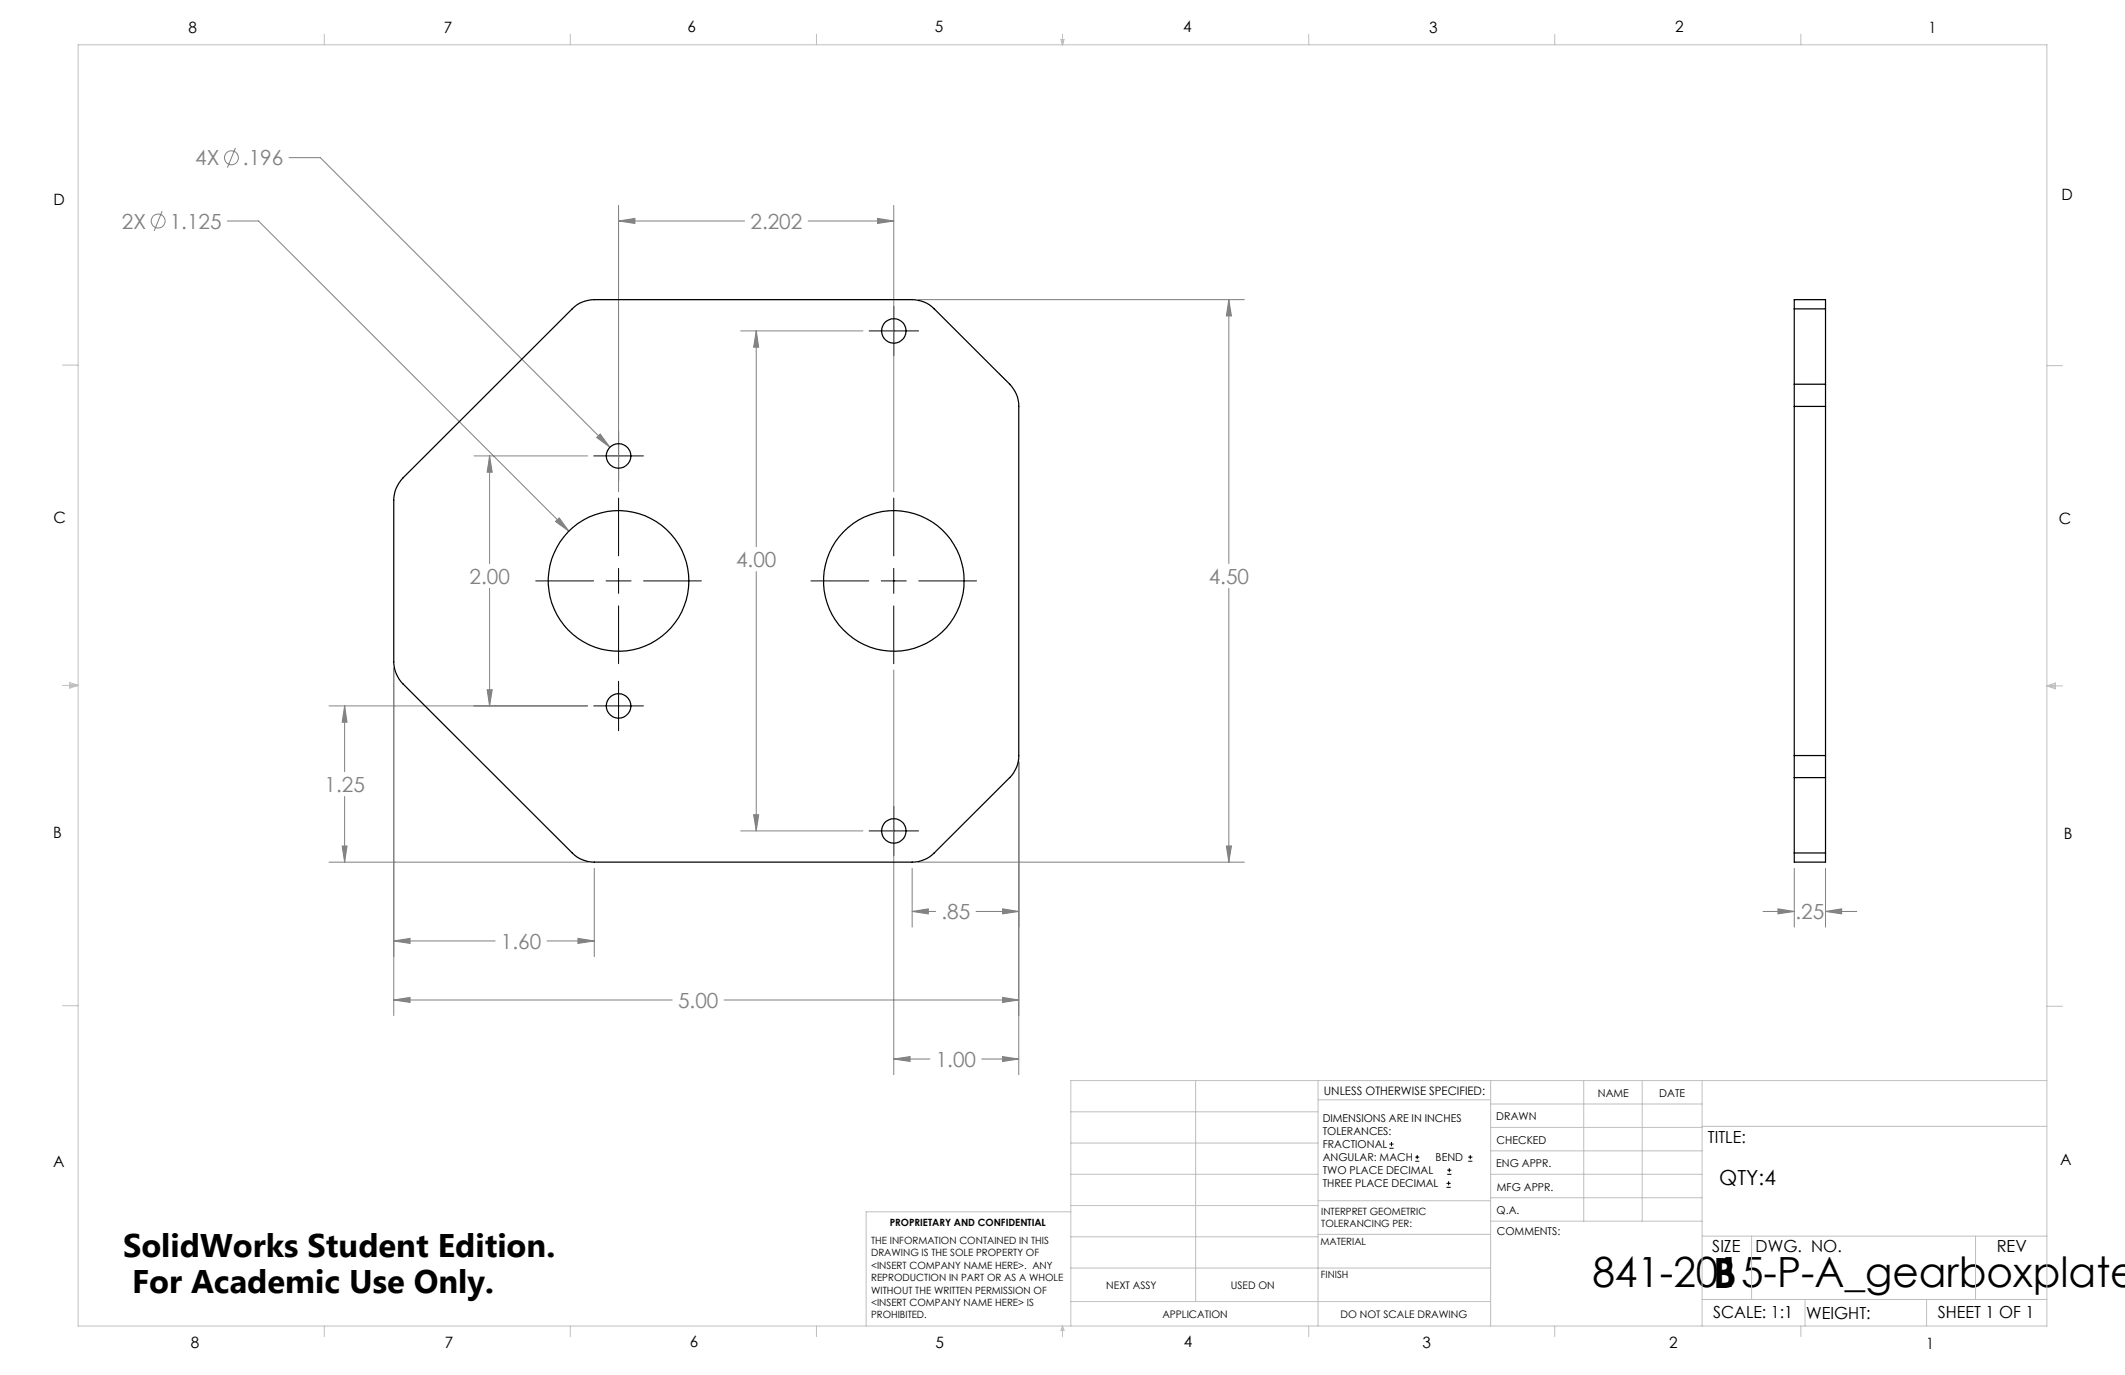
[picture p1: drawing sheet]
<svg xmlns="http://www.w3.org/2000/svg" width="432mm" height="279mm" viewBox="0 0 432 279" stroke-linecap="round" stroke-linejoin="round" font-family="sans-serif">
<g fill="none" stroke="#808080" stroke-width=".2">
<path d="M47.8 30.1l-1.6 4M58.7 32h6.4l58.8 58.9M32.9 42.9l-1.6 4M46.2 44.9h6.3l63.1 63M125.7 44.9l3.3-.5v1zM125.7 41.7v58.2M125.7 44.9h25.6M164.2 44.9h17.4M178.3 44.4l3.3 .5-3.3 .5zM181.6 41.7v58.2M150.5 67.2h24.8M153.7 67.2l.5 3.4h-1.1z"/>
<path d="M153.7 67.2v43.9M186.6 60.9h66.3M249.7 60.9l.5 3.3h-1zM249.7 60.9v53.6M96.3 92.6h23.1M99.5 92.6l.5 3.4h-1zM99.5 92.6v21.9M121.2 88.9l.8-.7 1.9 2.7zM99.5 119.6v23.8M113.6 105.2l2 2.7-2.7-1.9zM153.7 116.1v52.7M249.7 119.6v55.6"/>
<path d="M80 135.7v70.7M181.6 136.1v82.3M66.9 143.4h52.5M70 143.4l.5 3.4h-1zM70 143.4v13.4M99 140.2h1l-.5 3.2zM207 154.8v63.6M66.9 175.2h52.6M69.5 171.9h1l-.5 3.3zM70 161.9v13.3M120.8 176.5v17.9M150.5 168.8h24.8"/>
<path d="M153.1 165.6h1.1l-.5 3.2zM185.3 176.5v11.9M186.6 175.2h66.3M249.2 171.9h1l-.5 3.3zM364.6 176.5v11.9M370.9 176.5v11.9M80 191.2l3.3-.5v1zM80 191.2h20.6M111.2 191.2h9.6M117.4 190.7l3.4 .5-3.4 .5zM185.3 185.2l3.3-.5v1zM185.3 185.2h4.8"/>
<path d="M198.3 185.2h8.7M203.7 184.7l3.3 .5-3.3 .5zM358.2 185.2h6.4M361.3 184.7l3.3 .5-3.3 .5zM370.9 185.2l3.3-.5v1zM370.9 185.2h6.4M80 203.2l3.3-.5v1zM80 203.2h56.6M147.1 203.2h59.9M181.6 215.2l3.3-.5v1zM181.6 215.2h7.3M199.5 215.2h7.5"/>
<path d="M203.7 214.7l3.3 .5-3.3 .5zM203.7 202.7l3.3 .5-3.3 .5z"/>
<circle cx="47" cy="32.1" r="1.42"/>
<circle cx="32.1" cy="44.9" r="1.41"/>
</g>
<g fill="none" stroke="#000" stroke-width=".2">
<path d="M176.6 67.2h10.1M181.6 62.2v10.1M120.6 92.6h10.1M125.7 87.6v10.1M108.9 118h11.7M123.2 118h5M125.7 101.2v11.8M125.7 115.5v5.1M130.8 118h11.7M164.8 118h11.7M179.1 118h5M181.6 101.2v11.8"/>
<path d="M181.6 115.5v5.1M186.7 118h11.7M125.7 123.1v11.8M125.7 138.4v10.1M181.6 123.1v11.8M120.6 143.4h10.1M176.6 168.8h10.1M181.6 163.8v10.1M282.3 233.3h.9M282.3 232.5h.9M282.8 232.1v.8M287.6 236h.8"/>
<path d="M287.6 235.1h.8M288 234.7v.8M294.1 238.6h.8M294.1 237.8h.8M294.5 237.4v.8M298.3 236h.9M298.3 235.1h.9M298.8 234.7v.8M293.9 241.3h.9M293.9 240.5h.9M294.4 240v.8"/>
</g>
<g fill="none" stroke="#c0c0c0" stroke-width=".2">
<path d="M15.9 9.1h400v260.4h-400zM65.9 6.9v2.2M115.9 6.9v2.2M165.9 6.9v2.2M215.6 8h.6l-.3 1.1zM215.7 8l.2 1.1M215.9 6.9v2.2M216 8l-.1 1.1M265.9 6.9v2.2M315.9 6.9v2.2M365.9 6.9v2.2M12.7 74.2h3.2"/>
<path d="M415.9 74.3h3.2M12.7 139.3h3.2M14.2 139.1l1.7 .2M14.2 138.7l1.7 .6-1.7 .5zM15.9 139.3l-1.7 .3M415.9 139.4h3.2M415.9 139.4l1.8-.6v1.2zM415.9 139.4l1.8 .3M417.7 139.2l-1.8 .2M12.7 204.4h3.2M243 219.6v44.9M267.8 219.6v49.9"/>
<path d="M302.9 219.6v49.9M321.8 219.6v28.5M333.7 219.6v28.5M345.9 219.6v49.9M415.9 204.5h3.2M415.9 219.6h-198.3v49.9M217.6 238.6h50.2M217.6 232.3h50.2M217.6 225.9h50.2M267.8 223.5h35.1M302.9 233.9h43M302.9 229.1h43"/>
<path d="M302.9 224.3h43M302.9 238.6h43M345.9 228.9h70M217.6 257.7h85.3M217.6 251.3h50.2M217.6 245h50.2M217.6 246.2h-41.6v23.3M267.8 250.8h35.1M267.8 244h35.1M302.9 248.1h43M302.9 243.4h43M345.9 251.2h70"/>
<path d="M355.9 251.2v12.9M401.4 251.2v12.9M65.9 269.5v2.1M115.9 269.5v2.1M165.9 269.5v2.1M215.9 269.5v2.1M215.9 269.5l.3 .8h-.6zM217.6 264.5h85.3M265.9 269.5v2.1M315.9 269.5v2.1M345.9 264.1h70M365.9 269.5v2.1"/>
<path d="M366.8 264.1v5.4M391.5 264.1v5.4"/>
</g>
<path d="M125.7 44.9l3.3-.5v1zM178.3 44.4l3.3 .5-3.3 .5zM181.6 215.2l3.3-.5v1zM203.7 214.7l3.3 .5-3.3 .5zM99.5 92.6l.5 3.4h-1zM99 140.2h1l-.5 3.2zM153.1 165.6h1.1l-.5 3.2zM153.7 67.2l.5 3.4h-1.1zM70 143.4l.5 3.4h-1zM69.5 171.9h1l-.5 3.3zM113.6 105.2l-.7 .8 2.7 1.9zM122 88.2l-.8 .7 2.7 2zM80 203.2l3.3-.5v1zM203.7 202.7l3.3 .5-3.3 .5zM249.2 171.9h1l-.5 3.3zM249.7 60.9l.5 3.3h-1zM80 191.2l3.3-.5v1zM117.4 190.7l3.4 .5-3.4 .5zM185.3 185.2l3.3-.5v1zM203.7 184.7l3.3 .5-3.3 .5zM361.3 184.7l3.3 .5-3.3 .5zM370.9 185.2l3.3-.5v1z" fill="#808080"/>
<g fill="none" stroke="#000" stroke-width=".25">
<path d="M364.6 78.1v4.5M364.6 62.8v-1.9h6.3v1.9M364.6 62.8v15.3M364.6 78.1h6.3M364.6 62.8h6.3M370.9 78.1v4.5M370.9 62.8v15.3M81.9 97.1l34.4-34.3a6.4 6.4 0 0 1 4.5-1.9h64.5a6.4 6.4 0 0 1 4.5 1.9l15.4 15.3a6.3 6.3 0 0 1 1.8 4.5v70.9a6.3 6.3 0 0 1-1.8 4.5l-15.4 15.3a6.4 6.4 0 0 1-4.5 1.9h-64.5a6.4 6.4 0 0 1-4.5-1.9l-34.4-34.3a6.5 6.5 0 0 1-1.9-4.5v-32.9a6.5 6.5 0 0 1 1.9-4.5zM364.6 82.6h6.3M364.6 82.6v70.9M370.9 82.6v70.9M364.6 153.5v4.5"/>
<path d="M364.6 153.5h6.3M364.6 158v15.3M364.6 158h6.3M370.9 153.5v4.5M370.9 158v15.3M364.6 173.3v1.9h6.3v-1.9M364.6 173.3h6.3"/>
<circle cx="181.6" cy="67.3" r="2.48"/>
<circle cx="125.7" cy="92.6" r="2.49"/>
<circle cx="125.7" cy="118" r="14.3"/>
<circle cx="181.6" cy="118" r="14.3"/>
<circle cx="125.7" cy="143.4" r="2.49"/>
<circle cx="181.6" cy="168.9" r="2.48"/>
</g>
<g font-size="8.5">
<text x="323.6" y="261.6">841-2015-P-A_gearboxplate</text>
<text x="348.1" y="261.8">B</text>
</g>
<g font-size="6.6">
<text x="25" y="255.4">SolidWorks Student Edition.</text>
<text x="26.8" y="262.7">For Academic Use Only.</text>
</g>
<g font-size="4.2" fill="#808080">
<text x="39.7" y="33.6">4X</text>
<text x="49.4" y="33.6">.196</text>
<text x="24.8" y="46.5">2X</text>
<text x="34.5" y="46.5">1.125</text>
<text x="152.5" y="46.5">2.202</text>
<text x="95.4" y="118.6">2.00</text>
<text x="149.6" y="115.2">4.00</text>
<text x="245.6" y="118.6">4.50</text>
<text x="65.9" y="160.9">1.25</text>
<text x="191.3" y="186.8">.85</text>
<text x="364.8" y="186.8">.25</text>
<text x="101.8" y="192.8">1.60</text>
<text x="137.8" y="204.8">5.00</text>
<text x="190.1" y="216.8">1.00</text>
</g>
<text font-size="4.2" x="349.3" y="240.7">QTY:4</text>
<g font-size="3.4">
<text x="347.1" y="232.3">TITLE:</text>
<text x="347.9" y="254.3">SIZE</text>
<text x="356.7" y="254.4">DWG. NO.</text>
<text x="405.7" y="254.5">REV</text>
<text x="348.1" y="267.9">SCALE: 1:1</text>
<text x="367" y="268">WEIGHT:</text>
<text x="393.8" y="267.9">SHEET 1 OF 1</text>
</g>
<g font-size="3.2">
<text x="38.3" y="6.7">8</text>
<text x="90.2" y="6.7">7</text>
<text x="139.7" y="6.5">6</text>
<text x="190" y="6.5">5</text>
<text x="240.4" y="6.5">4</text>
<text x="290.4" y="6.7">3</text>
<text x="340.4" y="6.5">2</text>
<text x="391.9" y="6.7">1</text>
<text x="10.9" y="41.6">D</text>
<text x="418.9" y="40.7">D</text>
<text x="10.9" y="106.3">C</text>
<text x="418.4" y="106.4">C</text>
<text x="10.8" y="170.2">B</text>
<text x="419.4" y="170.6">B</text>
<text x="10.8" y="237.2">A</text>
<text x="418.6" y="236.8">A</text>
<text x="38.8" y="273.8">8</text>
<text x="90.4" y="273.8">7</text>
<text x="140.2" y="273.8">6</text>
<text x="190.1" y="273.9">5</text>
<text x="240.5" y="273.8">4</text>
<text x="289" y="273.9">3</text>
<text x="339.1" y="273.8">2</text>
<text x="391.4" y="274.1">1</text>
</g>
<text font-size="2.4" x="269" y="222.4">UNLESS OTHERWISE SPECIFIED:</text>
<g font-size="2.2">
<text x="268.8" y="228">DIMENSIONS ARE IN INCHES</text>
<text x="304.1" y="227.7">DRAWN</text>
<text x="324.7" y="222.9">NAME</text>
<text x="337.2" y="222.9">DATE</text>
<text x="268.8" y="230.6">TOLERANCES:</text>
<text x="268.8" y="233.3">FRACTIONAL</text>
<text x="304.1" y="232.6">CHECKED</text>
<text x="268.8" y="236">ANGULAR: MACH</text>
<text x="268.8" y="238.6">TWO PLACE DECIMAL</text>
<text x="291.7" y="236">BEND</text>
<text x="304" y="237.2">ENG APPR.</text>
<text x="268.8" y="241.3">THREE PLACE DECIMAL</text>
<text x="304.2" y="241.9">MFG APPR.</text>
<text x="304.1" y="246.7">Q.A.</text>
<text x="304.1" y="250.9">COMMENTS:</text>
</g>
<g font-size="2.1">
<text x="224.8" y="262">NEXT ASSY</text>
<text x="250.1" y="261.9">USED ON</text>
<text x="236.2" y="267.8">APPLICATION</text>
<text x="272.4" y="267.8">DO NOT SCALE DRAWING</text>
</g>
<g font-size="2">
<text x="180.8" y="249.2">PROPRIETARY AND CONFIDENTIAL</text>
<text x="268.5" y="246.8">INTERPRET GEOMETRIC</text>
<text x="268.5" y="249.4">TOLERANCING PER:</text>
<text x="177" y="252.8">THE INFORMATION CONTAINED IN THIS</text>
<text x="177" y="255.3">DRAWING IS THE SOLE PROPERTY OF</text>
<text x="177" y="257.8">&lt;INSERT COMPANY NAME HERE&gt;. ANY</text>
<text x="268.3" y="252.9">MATERIAL</text>
<text x="177" y="260.3">REPRODUCTION IN PART OR AS A WHOLE</text>
<text x="177" y="262.9">WITHOUT THE WRITTEN PERMISSION OF</text>
<text x="268.4" y="259.7">FINISH</text>
<text x="177" y="265.4">&lt;INSERT COMPANY NAME HERE&gt; IS</text>
<text x="177" y="267.9">PROHIBITED.</text>
</g>
</svg>
